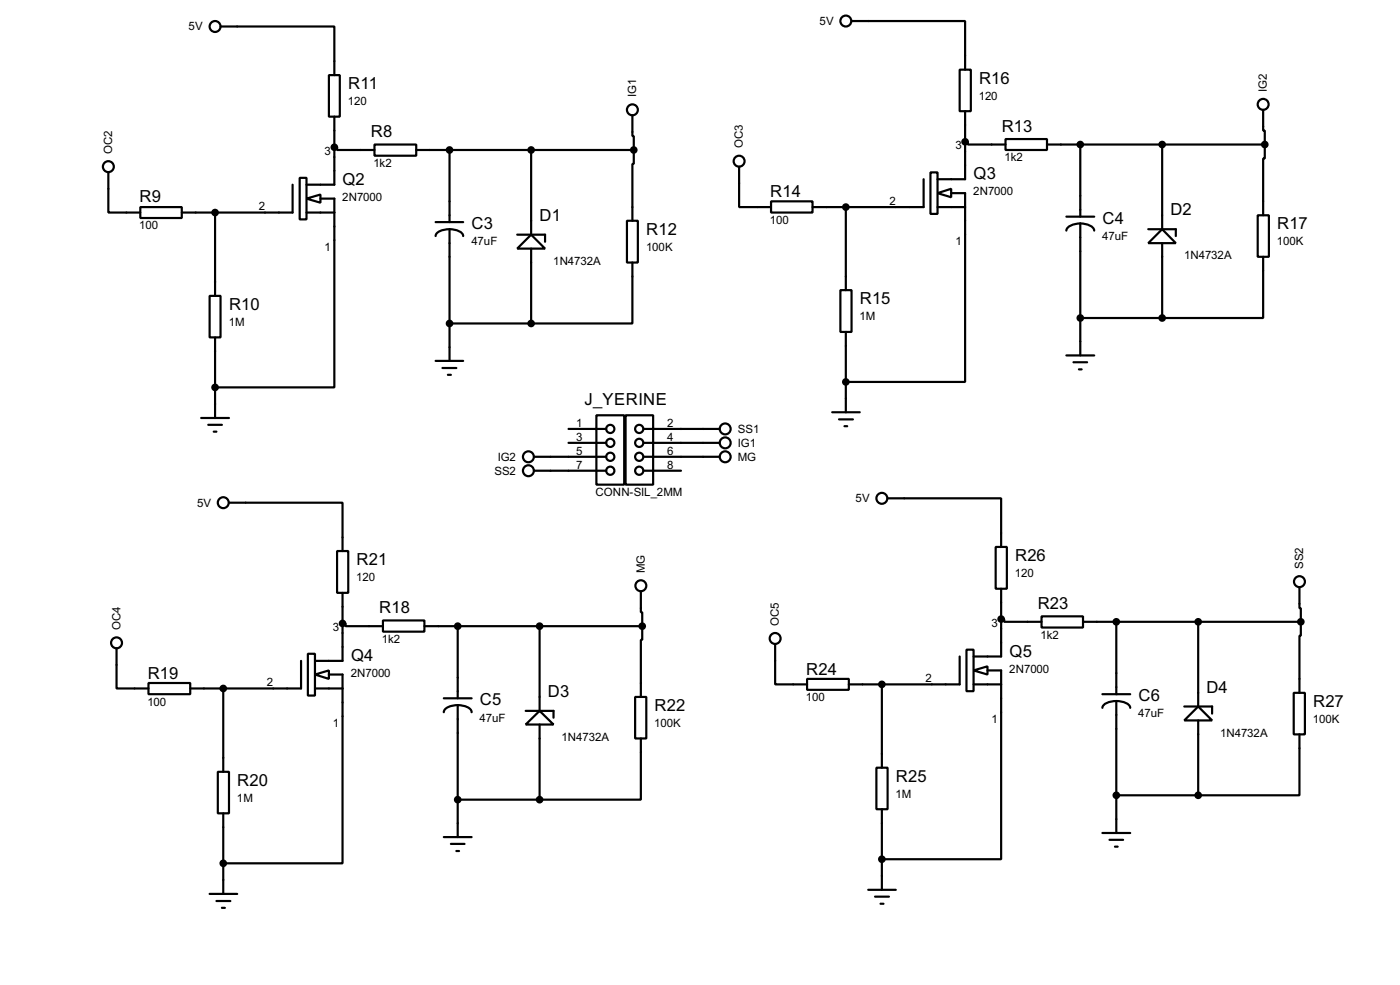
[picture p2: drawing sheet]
<svg xmlns="http://www.w3.org/2000/svg" width="256mm" height="180mm" viewBox="0 0 256 180" stroke-linecap="round" stroke-linejoin="round" font-family="sans-serif">
<g fill="none" stroke="#000" stroke-width=".4">
<path d="M40.4 4.9h20.9v8.9M60.3 13.8h2v7.6h-2zM156 3.9h20.8v8.9M175.8 12.8h2.1v7.6h-2.1zM19.9 31.6v7.3h5.8M25.7 37.9h7.6v2h-7.6zM39.4 38.9v15.3M53.6 33.8v5.1h-20.3M54.9 32.6h1.3v7.6h-1.3zM56.2 36.4l2.5-.8v1.5zM56.2 38.9h5.1M58.7 36.4h2.6v34.5h-21.9"/>
<path d="M61.3 27h.5v.5h6.8M61.3 21.4v12.4h-5.1M68.6 26.5h7.7v2h-7.7zM76.3 27.5h39.8M82.4 27.5v13.2M97.3 27.5v15.5M115.9 21.1v3.8h.2v2.6M116.1 27.5v2.5h-.2v10.4M135.4 30.5v7.4h5.9M141.3 36.9h7.6v2h-7.6zM155 37.9v15.2M169.2 32.8v5.1h-20.3"/>
<path d="M170.5 31.6h1.3v7.6h-1.3zM171.8 35.4l2.5-.8v1.5zM171.8 37.9h5M174.3 35.4h2.5v34.5h-21.8M176.8 26h.5v.5h6.9M176.8 20.4v12.4h-5M184.2 25.5h7.6v2h-7.6zM191.8 26.5h39.9M195.4 39.7h5.1M197.9 26.5v13.2M212.9 26.5v15.5M230.4 39.4h2.1v7.6h-2.1z"/>
<path d="M231.4 20.1v3.8h.3v2.6M231.7 26.5v2.5h-.3v10.4M38.4 54.2h2v7.6h-2zM79.8 40.7h5.1M82.4 42a2.27 2.27 0 0 1 2.5 1.2M82.4 42a3.2 3.2 0 0 0-2.5 .8l-.1 .4M82.4 42v24.1M82.4 59.2h14.9M94.8 43h5.1v1.3M97.3 43l2.6 2.5h-5.1zM97.3 45.5v13.7M114.9 40.4h2v7.7h-2z"/>
<path d="M115.9 48.1v11.1h-18.6M154 53.1h2v7.7h-2zM197.9 40.9a2.37 2.37 0 0 1 2.6 1.3M197.9 40.9a2.37 2.37 0 0 0-2.5 1.3M197.9 40.9v24.2M197.9 58.2h15M210.4 44.5l2.5-2.5 2.5 2.5zM210.4 42h5v1.2M212.9 44.5v13.7M231.4 47v11.2h-18.5M36.9 76.5h5.1M38.2 77.8h2.5"/>
<path d="M39.2 79h.5M39.4 61.8v14.7M79.8 66.1h5.1M81.1 67.4h2.5M82.1 68.6h.5M104.2 78.5h6.9M109.3 76h5.1v12.7h-5.1zM114.6 76h5.1v12.7h-5.1zM117.9 78.5h14M152.5 75.5h5M153.7 76.8h2.6M154.7 78h.5"/>
<path d="M155 60.8v14.7M195.4 65.1h5.1M196.7 66.3h2.5M197.7 67.6h.5M42 92h20.8v8.9M97.8 83.6h13.3M97.8 86.2h13.3M104.2 81.1h6.9M117.9 81.1h14M117.9 83.6h14M117.9 86.2h6.9M162.6 91.2h20.8v8.9"/>
<path d="M21.4 118.7v7.3h5.8M56.4 119.7h1.3v7.6h-1.3zM61.8 100.9h2v7.6h-2zM62.8 114.1h.5v.5h6.9M62.8 108.5v12.5h-5.1M70.2 113.6h7.6v2h-7.6zM77.8 114.6h39.9M83.9 114.6v13.2M98.9 114.6v15.5M117.4 108.3v3.8h.3v2.5M117.7 114.6v2.5h-.3v10.5M142 117.9v7.4h5.9"/>
<path d="M177.1 118.9h1.3v7.6h-1.3zM182.4 100.1h2.1v7.7h-2.1zM183.4 113.3h.6v.5h6.8M183.4 107.8v12.4h-5M190.8 112.8h7.6v2.1h-7.6zM198.4 113.8h39.9M204.5 113.8v13.3M219.5 113.8v15.5M238.1 107.5v3.8h.2v2.5M238.3 113.8v2.6h-.2v10.4M27.2 125h7.7v2.1h-7.7zM40.9 126v15.3"/>
<path d="M55.2 121v5h-20.3M57.7 123.5l2.6-.8v1.6zM57.7 126h5.1M60.3 123.5h2.5v34.5h-21.9M81.3 127.8h5.1M83.9 129.1a3.2 3.2 0 0 1 2.4 .9l.1 .4M83.9 129.1a3.2 3.2 0 0 0-2.5 .9l-.1 .4M83.9 129.1v24.1M96.3 132.6l2.6-2.5 2.5 2.5zM96.3 130.1h5.1v1.3M98.9 132.6v13.8M116.4 127.6h2v7.6h-2z"/>
<path d="M117.4 135.2v11.2h-18.5M147.9 124.3h7.6v2h-7.6zM161.6 125.3v15.2M175.8 120.2v5.1h-20.3M178.4 122.7l2.5-.7v1.5zM178.4 125.3h5M180.9 122.7h2.5v34.6h-21.8M202 127.1h5.1M204.5 128.3a3.3 3.3 0 0 1 2.4 .9l.2 .4M204.5 128.3a3.3 3.3 0 0 0-2.4 .9l-.1 .4M204.5 128.3v24.2M217 131.9l2.5-2.6 2.6 2.6z"/>
<path d="M217 129.3h5.1v1.3M219.5 131.9v13.7M237 126.8h2.1v7.6h-2.1zM238.1 134.4v11.2h-18.6M39.9 141.3h2.1v7.6h-2.1zM40.9 148.9v14.7M81.3 153.2h5.1M82.6 154.5h2.5M83.6 155.8h.5M83.9 146.4h15M160.6 140.5h2v7.6h-2zM161.6 148.1v14.8"/>
<path d="M202 152.5h5.1M203.3 153.7h2.5M204.3 155h.5M204.5 145.6h15M38.4 163.6h5.1M39.7 164.9h2.5M40.7 166.2h.5M159.1 162.9h5M160.3 164.1h2.6M161.3 165.4h.6"/>
<circle cx="39.4" cy="4.9" r="1"/>
<circle cx="154.9" cy="3.9" r="1"/>
<circle cx="231.4" cy="19.1" r="1"/>
<circle cx="19.8" cy="30.5" r="1"/>
<circle cx="115.8" cy="20.1" r="1"/>
<circle cx="135.4" cy="29.5" r="1"/>
<circle cx="111.8" cy="78.5" r=".75"/>
<circle cx="117.1" cy="78.5" r=".75"/>
<circle cx="132.8" cy="78.5" r="1"/>
<circle cx="40.9" cy="92" r="1"/>
<circle cx="96.8" cy="86.2" r="1"/>
<circle cx="96.8" cy="83.6" r="1"/>
<circle cx="111.8" cy="83.6" r=".75"/>
<circle cx="111.8" cy="81.1" r=".75"/>
<circle cx="111.8" cy="86.2" r=".75"/>
<circle cx="117.1" cy="83.6" r=".75"/>
<circle cx="117.1" cy="81.1" r=".75"/>
<circle cx="117.1" cy="86.2" r=".75"/>
<circle cx="132.8" cy="81.1" r="1"/>
<circle cx="132.8" cy="83.6" r="1"/>
<circle cx="161.5" cy="91.2" r="1"/>
<circle cx="21.3" cy="117.7" r="1"/>
<circle cx="117.4" cy="107.2" r="1"/>
<circle cx="142" cy="116.9" r="1"/>
<circle cx="238" cy="106.5" r="1"/>
</g>
<g fill="#000" stroke="#000" stroke-width=".4">
<circle cx="39.4" cy="38.9" r=".5"/>
<circle cx="61.2" cy="27" r=".5"/>
<circle cx="82.3" cy="27.5" r=".5"/>
<circle cx="97.3" cy="27.5" r=".5"/>
<circle cx="116.1" cy="27.5" r=".5"/>
<circle cx="154.9" cy="37.9" r=".5"/>
<circle cx="176.8" cy="26" r=".5"/>
<circle cx="197.9" cy="26.5" r=".5"/>
<circle cx="212.9" cy="26.5" r=".5"/>
<circle cx="231.7" cy="26.5" r=".5"/>
<circle cx="82.3" cy="59.2" r=".5"/>
<circle cx="97.3" cy="59.2" r=".5"/>
<circle cx="197.9" cy="58.2" r=".5"/>
<circle cx="212.9" cy="58.2" r=".5"/>
<circle cx="39.4" cy="70.9" r=".5"/>
<circle cx="154.9" cy="69.9" r=".5"/>
<circle cx="62.7" cy="114.1" r=".5"/>
<circle cx="83.8" cy="114.6" r=".5"/>
<circle cx="98.8" cy="114.6" r=".5"/>
<circle cx="117.6" cy="114.6" r=".5"/>
<circle cx="183.4" cy="113.3" r=".5"/>
<circle cx="204.5" cy="113.8" r=".5"/>
<circle cx="219.5" cy="113.8" r=".5"/>
<circle cx="238.3" cy="113.8" r=".5"/>
<circle cx="40.9" cy="126" r=".5"/>
<circle cx="161.5" cy="125.3" r=".5"/>
<circle cx="40.9" cy="158" r=".5"/>
<circle cx="83.8" cy="146.4" r=".5"/>
<circle cx="98.8" cy="146.4" r=".5"/>
<circle cx="161.5" cy="157.3" r=".5"/>
<circle cx="204.5" cy="145.6" r=".5"/>
<circle cx="219.5" cy="145.6" r=".5"/>
</g>
<g font-size="3.4">
<text x="63.8" y="16.3">R11</text>
<text x="179.4" y="15.3">R16</text>
<text x="68" y="25.2">R8</text>
<text x="183.5" y="24.1">R13</text>
<text x="62.8" y="33.8">Q2</text>
<text x="178.4" y="32.8">Q3</text>
<text x="25.6" y="37">R9</text>
<text x="86.4" y="42">C3</text>
<text x="98.9" y="40.4">D1</text>
<text x="141.1" y="36">R14</text>
<text x="202" y="40.9">C4</text>
<text x="214.4" y="39.4">D2</text>
<text x="234" y="42">R17</text>
<text x="118.4" y="43">R12</text>
<text x="42" y="56.7">R10</text>
<text x="157.5" y="55.7">R15</text>
<text x="107.1" y="74.1">J_YERINE</text>
<text x="65.3" y="103.4">R21</text>
<text x="186" y="102.7">R26</text>
<text x="69.5" y="112.3">R18</text>
<text x="190.1" y="111.5">R23</text>
<text x="27.1" y="124.2">R19</text>
<text x="64.3" y="121">Q4</text>
<text x="147.7" y="123.5">R24</text>
<text x="185" y="120.2">Q5</text>
<text x="87.9" y="129.1">C5</text>
<text x="100.4" y="127.6">D3</text>
<text x="119.9" y="130.1">R22</text>
<text x="208.6" y="128.3">C6</text>
<text x="221" y="126.8">D4</text>
<text x="240.6" y="129.3">R27</text>
<text x="43.5" y="143.8">R20</text>
<text x="164.1" y="143.1">R25</text>
</g>
<g font-size="2.4">
<text x="34.6" y="5.6">5V</text>
<text x="150.2" y="4.6">5V</text>
<text x="116.6" y="17.8" transform="rotate(-90 116.6 17.8)">IG1</text>
<text x="232.1" y="16.8" transform="rotate(-90 232.1 16.8)">IG2</text>
<text x="63.8" y="19.2">120</text>
<text x="179.3" y="18.3">120</text>
<text x="20.6" y="28.2" transform="rotate(-90 20.6 28.2)">OC2</text>
<text x="59.5" y="28.4">3</text>
<text x="136.1" y="27.2" transform="rotate(-90 136.1 27.2)">OC3</text>
<text x="175.1" y="27.3">3</text>
<text x="184" y="29.6">1k2</text>
<text x="68.4" y="30.6">1k2</text>
<text x="178.3" y="35.8">2N7000</text>
<text x="25.5" y="42">100</text>
<text x="47.4" y="38.5">2</text>
<text x="62.7" y="36.8">2N7000</text>
<text x="141.1" y="41">100</text>
<text x="163" y="37.5">2</text>
<text x="59.5" y="45.9">1</text>
<text x="86.4" y="44.9">47uF</text>
<text x="118.4" y="45.9">100K</text>
<text x="175.1" y="44.8">1</text>
<text x="201.9" y="43.9">47uF</text>
<text x="216.9" y="47.4">1N4732A</text>
<text x="233.9" y="44.9">100K</text>
<text x="101.4" y="48.5">1N4732A</text>
<text x="41.9" y="59.6">1M</text>
<text x="157.5" y="58.6">1M</text>
<text x="105.6" y="78.1">1</text>
<text x="105.6" y="80.7">3</text>
<text x="105.6" y="83.2">5</text>
<text x="122.2" y="78.1">2</text>
<text x="122.2" y="80.7">4</text>
<text x="122.2" y="83.2">6</text>
<text x="135.2" y="79.2">SS1</text>
<text x="135.2" y="81.8">IG1</text>
<text x="90.6" y="86.9">SS2</text>
<text x="91.2" y="84.3">IG2</text>
<text x="105.6" y="85.7">7</text>
<text x="122.2" y="85.7">8</text>
<text x="135.2" y="84.3">MG</text>
<text x="36.1" y="92.7">5V</text>
<text x="109.1" y="90.8">CONN-SIL_2MM</text>
<text x="156.8" y="91.9">5V</text>
<text x="65.3" y="106.4">120</text>
<text x="118.1" y="104.9" transform="rotate(-90 118.1 104.9)">MG</text>
<text x="185.9" y="105.6">120</text>
<text x="238.8" y="104.1" transform="rotate(-90 238.8 104.1)">SS2</text>
<text x="22" y="115.3" transform="rotate(-90 22 115.3)">OC4</text>
<text x="61" y="115.5">3</text>
<text x="70" y="117.7">1k2</text>
<text x="142.7" y="114.6" transform="rotate(-90 142.7 114.6)">OC5</text>
<text x="181.7" y="114.7">3</text>
<text x="190.6" y="117">1k2</text>
<text x="48.9" y="125.6">2</text>
<text x="64.3" y="123.9">2N7000</text>
<text x="169.6" y="124.9">2</text>
<text x="184.9" y="123.2">2N7000</text>
<text x="27" y="129.2">100</text>
<text x="147.7" y="128.4">100</text>
<text x="208.5" y="131.3">47uF</text>
<text x="61" y="133">1</text>
<text x="87.9" y="132.1">47uF</text>
<text x="102.9" y="135.6">1N4732A</text>
<text x="119.9" y="133.1">100K</text>
<text x="181.7" y="132.3">1</text>
<text x="223.5" y="134.8">1N4732A</text>
<text x="240.5" y="132.3">100K</text>
<text x="43.4" y="146.8">1M</text>
<text x="164.1" y="146">1M</text>
</g>
</svg>
